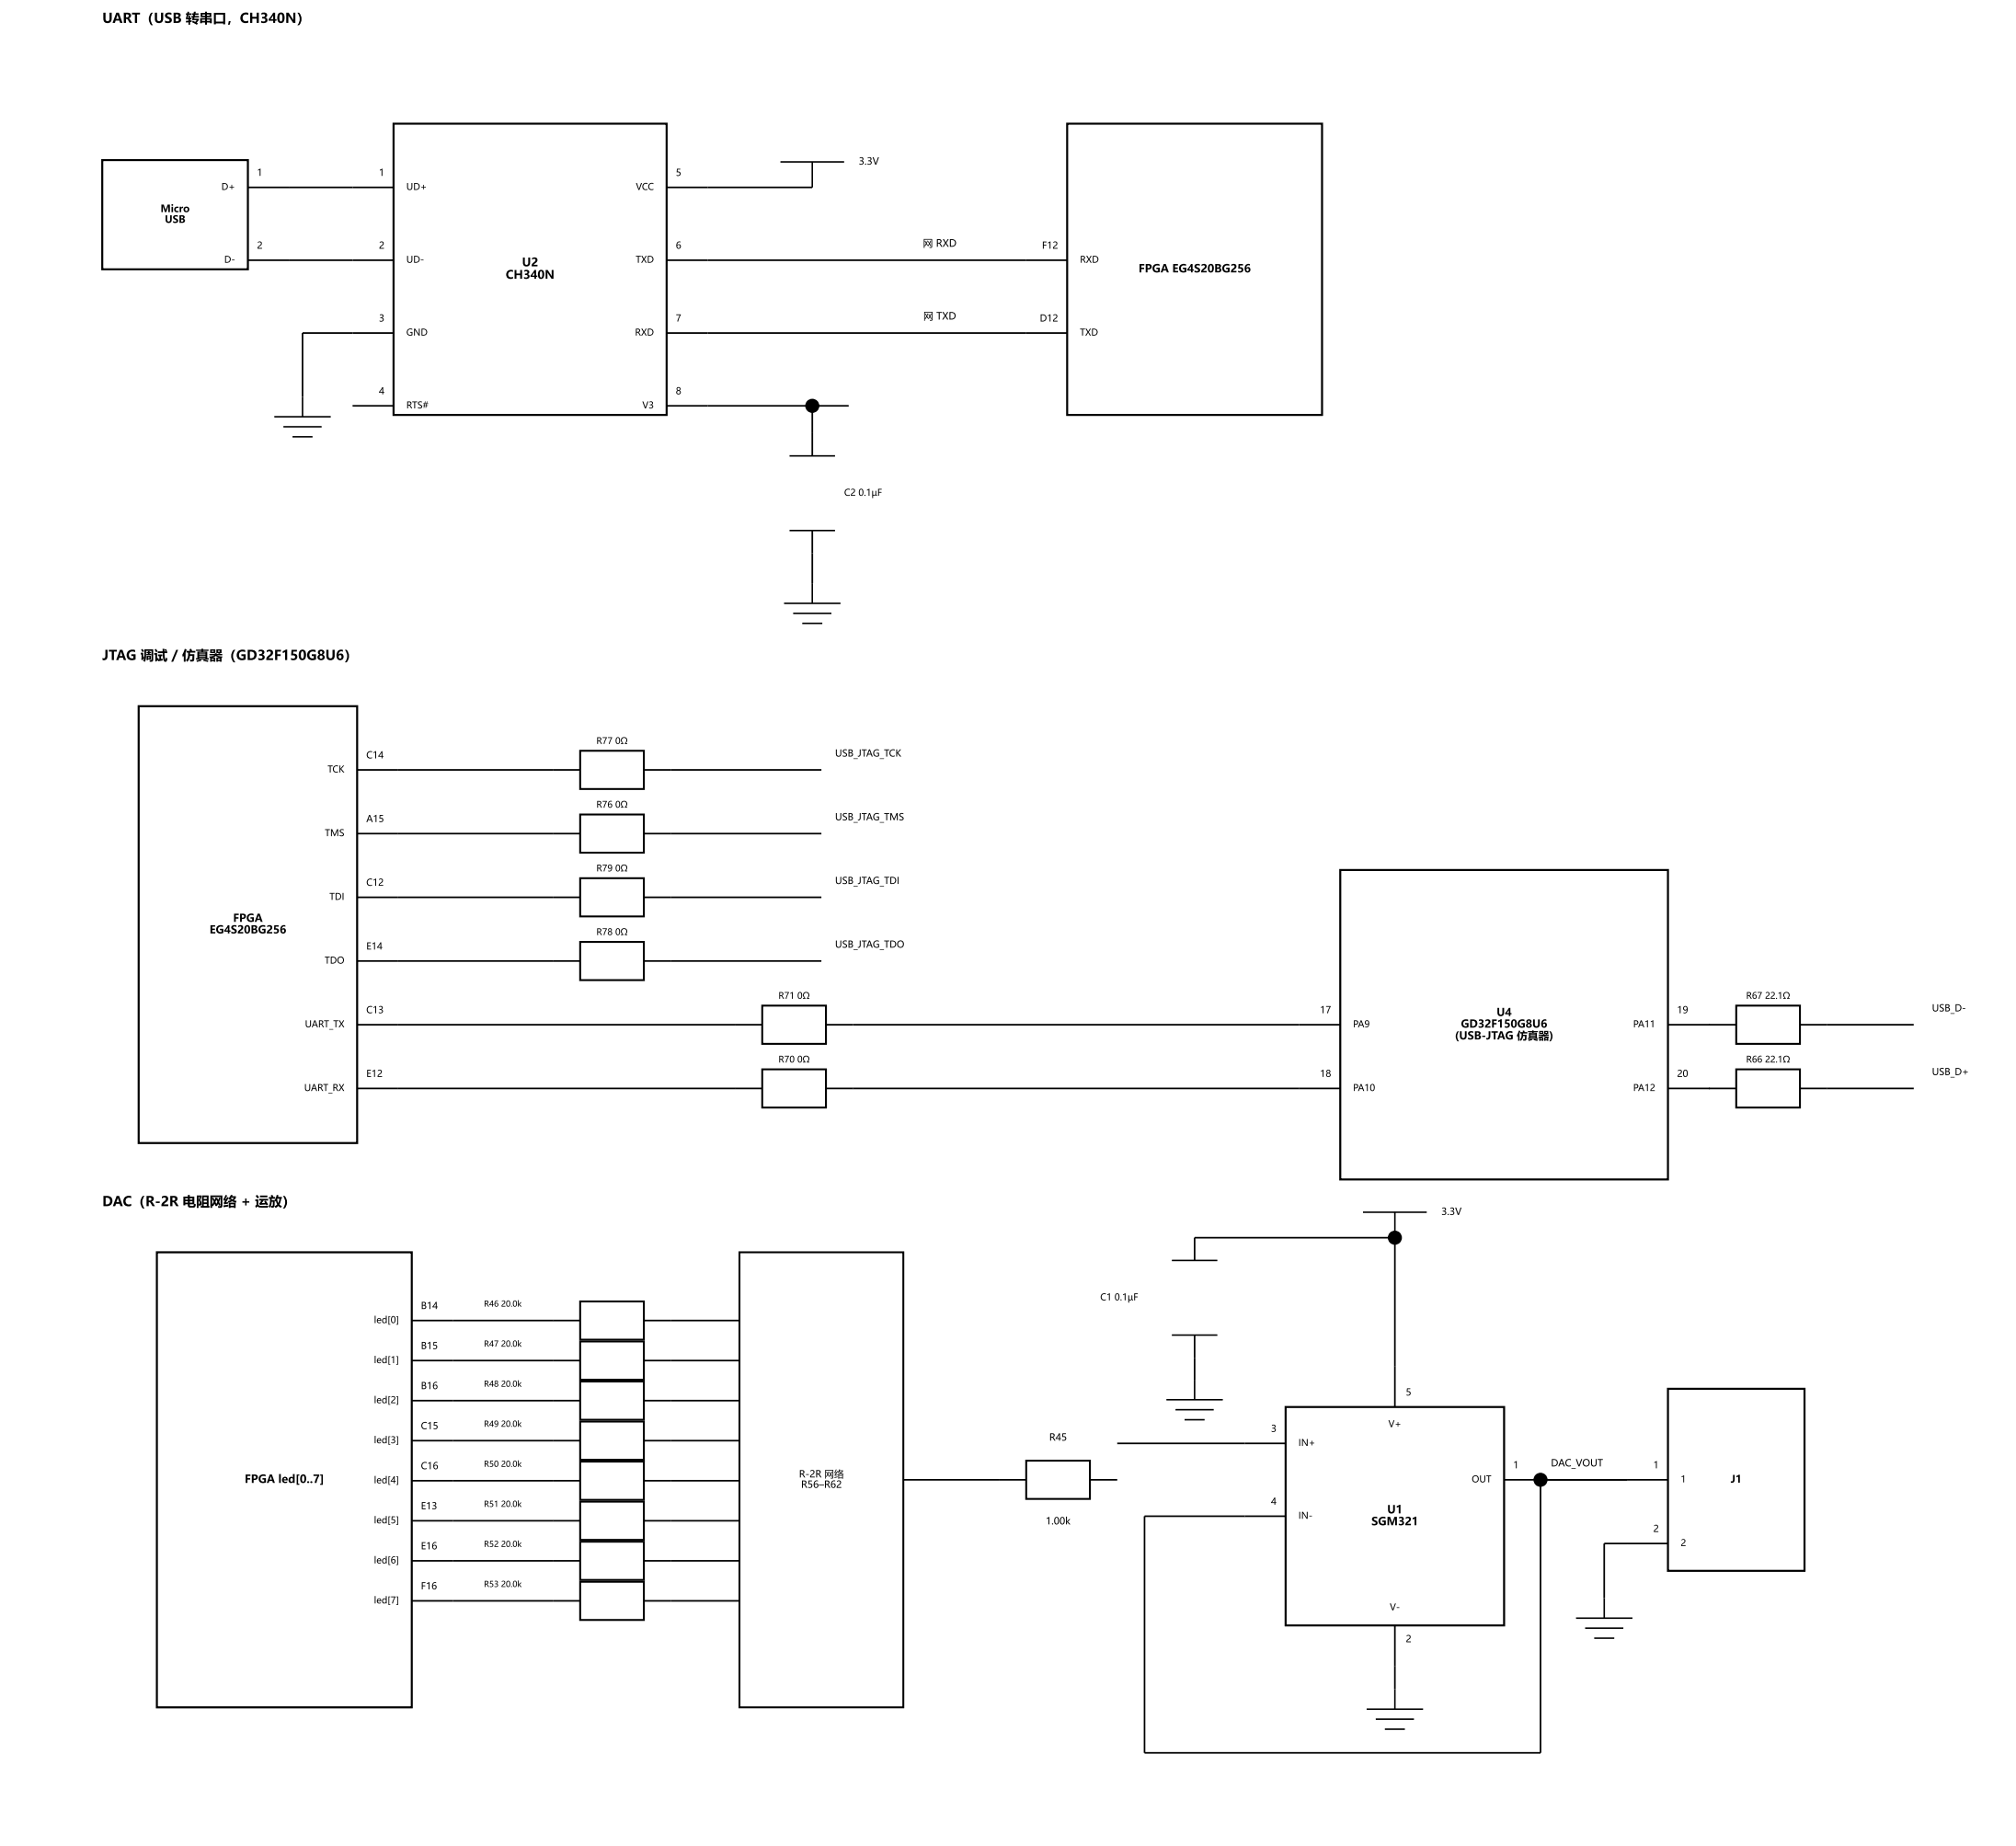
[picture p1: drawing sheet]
<svg xmlns="http://www.w3.org/2000/svg" width="526mm" height="481mm" viewBox="0 0 526 481" stroke-linecap="round" stroke-linejoin="round" font-family="sans-serif">
<path d="M102.6 32.3h71.2v75.9h-71.2zM278.3 32.3h66.4v75.9h-66.4zM26.7 41.8h37.9v28.4h-37.9zM36.2 184.2h56.9v113.9h-56.9zM349.5 226.9h85.4v80.7h-85.4zM40.9 326.6h66.5v118.7h-66.5zM335.2 366.9h57v57h-57zM434.9 362.2h35.6v47.5h-35.6z" fill="none" stroke="#000" stroke-width=".53"/>
<g fill="none" stroke="#000" stroke-width=".42">
<path d="M64.6 48.9h38M173.8 48.9h38M64.6 67.9h38M173.8 67.9h104.5M102.6 86.9h-23.7v16.6M173.8 86.9h104.5M91.9 105.8h10.7M173.8 105.8h47.5M211.8 105.8v13.1M211.8 138.4v13.7M93.1 200.8h58.2M93.1 217.4h58.2"/>
<path d="M167.9 200.8h46.3M167.9 217.4h46.3M93.1 234h58.2M167.9 234h46.3M93.1 250.6h58.2M167.9 250.6h46.3M93.1 267.2h105.7M215.4 267.2h134.1M434.9 267.2h17.8M469.3 267.2h29.7M93.1 283.9h105.7M215.4 283.9h134.1"/>
<path d="M434.9 283.9h17.8M469.3 283.9h29.7M311.5 328.7v-5.9h52.2v44.1M107.4 344.4h43.9M107.4 354.8h43.9M167.9 344.4h24.9M167.9 354.8h24.9M311.5 348.2v11.6M107.4 365.3h43.9M107.4 375.7h43.9M167.9 365.3h24.9M167.9 375.7h24.9"/>
<path d="M291.3 376.4h43.9M107.4 386.2h43.9M107.4 396.6h43.9M167.9 386.2h24.9M167.9 396.6h24.9M235.5 385.9h32.1M284.2 385.9h7.1M392.2 385.9h42.7M401.7 385.9v71.2h-103.3v-61.7h36.8M107.4 407h43.9M107.4 417.5h43.9M167.9 407h24.9"/>
<path d="M167.9 417.5h24.9M434.9 402.5h-16.6v14.3M363.7 423.9v16.6"/>
</g>
<g fill="none" stroke="#000" stroke-width=".39">
<path d="M203.5 42.2h16.6M211.8 42.2v6.7M71.5 108.7h14.7M73.9 111.3h10M76.3 113.9h5.2M78.9 103.5v5.2M205.9 118.9h11.8M205.9 138.4h11.8M204.4 157.3h14.8M206.8 160h10M211.8 152.1v5.2M209.2 162.6h5.2"/>
<path d="M355.4 316.1h16.6M363.7 316.1v6.7M305.6 328.7h11.8M305.6 348.2h11.8M311.5 359.8v5.2M304.1 365h14.8M306.5 367.6h10M308.9 370.3h5.2M418.3 416.8v5.2M410.9 422h14.8M413.3 424.6h10M415.7 427.2h5.2"/>
<path d="M356.4 445.7h14.7M358.7 448.3h10M361.1 451h5.2M363.7 440.5v5.2"/>
</g>
<g fill="none" stroke="#000" stroke-width=".49">
<path d="M151.3 195.8h16.6v10h-16.6zM151.3 212.4h16.6v10h-16.6zM151.3 229h16.6v10h-16.6zM151.3 245.6h16.6v10h-16.6zM198.8 262.3h16.6v9.9h-16.6zM198.8 278.9h16.6v9.9h-16.6zM452.7 278.9h16.6v9.9h-16.6zM452.7 262.3h16.6v9.9h-16.6zM151.3 339.4h16.6v10h-16.6zM192.8 326.6h42.7v118.7h-42.7zM151.3 349.8h16.6v10h-16.6zM151.3 360.3h16.6v10h-16.6z"/>
<path d="M151.3 370.7h16.6v10h-16.6zM151.3 381.2h16.6v9.9h-16.6zM151.3 391.6h16.6v10h-16.6zM267.6 380.9h16.6v10h-16.6zM151.3 402.1h16.6v9.9h-16.6zM151.3 412.5h16.6v10h-16.6z"/>
</g>
<g fill="#000" stroke="#000" stroke-width=".35">
<circle cx="211.8" cy="105.8" r="1.66"/>
<circle cx="363.7" cy="322.8" r="1.66"/>
<circle cx="401.7" cy="385.9" r="1.66"/>
</g>
<g font-size="3.5">
<text x="26.7" y="6">UART（USB 转串口，CH340N）</text>
<text x="26.7" y="172.1">JTAG 调试 / 仿真器（GD32F150G8U6）</text>
<text x="26.7" y="314.6">DAC（R-2R 电阻网络 + 运放）</text>
</g>
<g font-size="3">
<text x="136.1" y="69.5">U2</text>
<text x="131.9" y="72.7">CH340N</text>
</g>
<g font-size="2.9">
<text x="296.9" y="71">FPGA EG4S20BG256</text>
<text x="63.8" y="386.7">FPGA led[0..7]</text>
<text x="361.7" y="394.7">U1</text>
<text x="357.6" y="397.8">SGM321</text>
</g>
<g font-size="2.8">
<text x="54.6" y="243.4">EG4S20BG256</text>
<text x="60.8" y="240.4">FPGA</text>
<text x="380.9" y="268">GD32F150G8U6</text>
<text x="390.2" y="265">U4</text>
<text x="379.3" y="271.1">(USB-JTAG 仿真器)</text>
</g>
<text font-size="2.7" x="451.3" y="386.7">J1</text>
<g font-size="2.6">
<text x="41.9" y="55.3">Micro</text>
<text x="43" y="58.1">USB</text>
<text x="240.7" y="64.4">网 RXD</text>
<text x="240.8" y="83.3">网 TXD</text>
</g>
<g font-size="2.5">
<text x="67" y="45.9">1</text>
<text x="98.8" y="45.9">1</text>
<text x="176.2" y="45.9">5</text>
<text x="223.9" y="42.9">3.3V</text>
<text x="67" y="64.9">2</text>
<text x="98.8" y="64.9">2</text>
<text x="176.2" y="64.9">6</text>
<text x="271.7" y="64.9">F12</text>
<text x="98.8" y="83.9">3</text>
<text x="176.2" y="83.9">7</text>
<text x="271.1" y="83.9">D12</text>
<text x="98.8" y="102.8">4</text>
<text x="176.2" y="102.8">8</text>
<text x="95.5" y="197.8">C14</text>
<text x="217.7" y="197.3">USB_JTAG_TCK</text>
<text x="95.5" y="214.4">A15</text>
<text x="217.7" y="213.9">USB_JTAG_TMS</text>
<text x="95.5" y="231">C12</text>
<text x="217.7" y="230.5">USB_JTAG_TDI</text>
<text x="95.5" y="247.6">E14</text>
<text x="217.7" y="247.2">USB_JTAG_TDO</text>
<text x="503.8" y="263.8">USB_D-</text>
<text x="95.5" y="264.2">C13</text>
<text x="344.2" y="264.2">17</text>
<text x="437.3" y="264.2">19</text>
<text x="95.5" y="280.9">E12</text>
<text x="344.2" y="280.9">18</text>
<text x="437.3" y="280.9">20</text>
<text x="503.8" y="280.4">USB_D+</text>
<text x="375.8" y="316.8">3.3V</text>
<text x="109.7" y="341.4">B14</text>
<text x="109.7" y="351.8">B15</text>
<text x="109.7" y="362.3">B16</text>
<text x="366.6" y="363.9">5</text>
<text x="109.7" y="372.7">C15</text>
<text x="273.6" y="375.7">R45</text>
<text x="331.4" y="373.4">3</text>
<text x="109.7" y="383.2">C16</text>
<text x="394.6" y="382.9">1</text>
<text x="404.4" y="382.4">DAC_VOUT</text>
<text x="431.1" y="382.9">1</text>
<text x="208.3" y="385.3">R-2R 网络</text>
<text x="208.9" y="388">R56–R62</text>
<text x="109.7" y="393.6">E13</text>
<text x="331.4" y="392.4">4</text>
<text x="272.7" y="397.6">1.00k</text>
<text x="431.1" y="399.5">2</text>
<text x="109.7" y="404">E16</text>
<text x="109.7" y="414.5">F16</text>
<text x="366.6" y="428.3">2</text>
</g>
<g font-size="2.4">
<text x="57.7" y="49.5">D+</text>
<text x="105.9" y="49.5">UD+</text>
<text x="165.8" y="49.5">VCC</text>
<text x="58.5" y="68.5">D-</text>
<text x="105.9" y="68.5">UD-</text>
<text x="165.8" y="68.5">TXD</text>
<text x="281.6" y="68.5">RXD</text>
<text x="105.9" y="87.5">GND</text>
<text x="165.6" y="87.5">RXD</text>
<text x="281.6" y="87.5">TXD</text>
<text x="105.9" y="106.5">RTS#</text>
<text x="167.5" y="106.5">V3</text>
<text x="220.1" y="129.3">C2 0.1µF</text>
<text x="85.4" y="201.5">TCK</text>
<text x="84.7" y="218.1">TMS</text>
<text x="85.9" y="234.7">TDI</text>
<text x="84.6" y="251.3">TDO</text>
<text x="79.5" y="267.9">UART_TX</text>
<text x="352.8" y="267.9">PA9</text>
<text x="425.8" y="267.9">PA11</text>
<text x="79.3" y="284.5">UART_RX</text>
<text x="352.8" y="284.5">PA10</text>
<text x="425.8" y="284.5">PA12</text>
<text x="286.9" y="339.1">C1 0.1µF</text>
<text x="97.5" y="345.1">led[0]</text>
<text x="97.5" y="355.5">led[1]</text>
<text x="97.5" y="365.9">led[2]</text>
<text x="97.5" y="376.4">led[3]</text>
<text x="338.6" y="377.1">IN+</text>
<text x="362" y="372.2">V+</text>
<text x="97.5" y="386.8">led[4]</text>
<text x="383.8" y="386.6">OUT</text>
<text x="438.2" y="386.6">1</text>
<text x="97.5" y="397.3">led[5]</text>
<text x="338.6" y="396.1">IN-</text>
<text x="97.5" y="407.7">led[6]</text>
<text x="438.2" y="403.2">2</text>
<text x="97.5" y="418.2">led[7]</text>
<text x="362.4" y="420">V-</text>
</g>
<g font-size="2.3">
<text x="155.5" y="194">R77 0Ω</text>
<text x="155.5" y="210.6">R76 0Ω</text>
<text x="155.5" y="227.3">R79 0Ω</text>
<text x="155.5" y="243.9">R78 0Ω</text>
<text x="203" y="260.5">R71 0Ω</text>
<text x="455.3" y="260.5">R67 22.1Ω</text>
<text x="203" y="277.1">R70 0Ω</text>
<text x="455.3" y="277.1">R66 22.1Ω</text>
</g>
<g font-size="2.1">
<text x="126.2" y="340.8">R46 20.0k</text>
<text x="126.2" y="351.2">R47 20.0k</text>
<text x="126.2" y="361.7">R48 20.0k</text>
<text x="126.2" y="372.1">R49 20.0k</text>
<text x="126.2" y="382.5">R50 20.0k</text>
<text x="126.2" y="393">R51 20.0k</text>
<text x="126.2" y="403.4">R52 20.0k</text>
<text x="126.2" y="413.9">R53 20.0k</text>
</g>
</svg>
